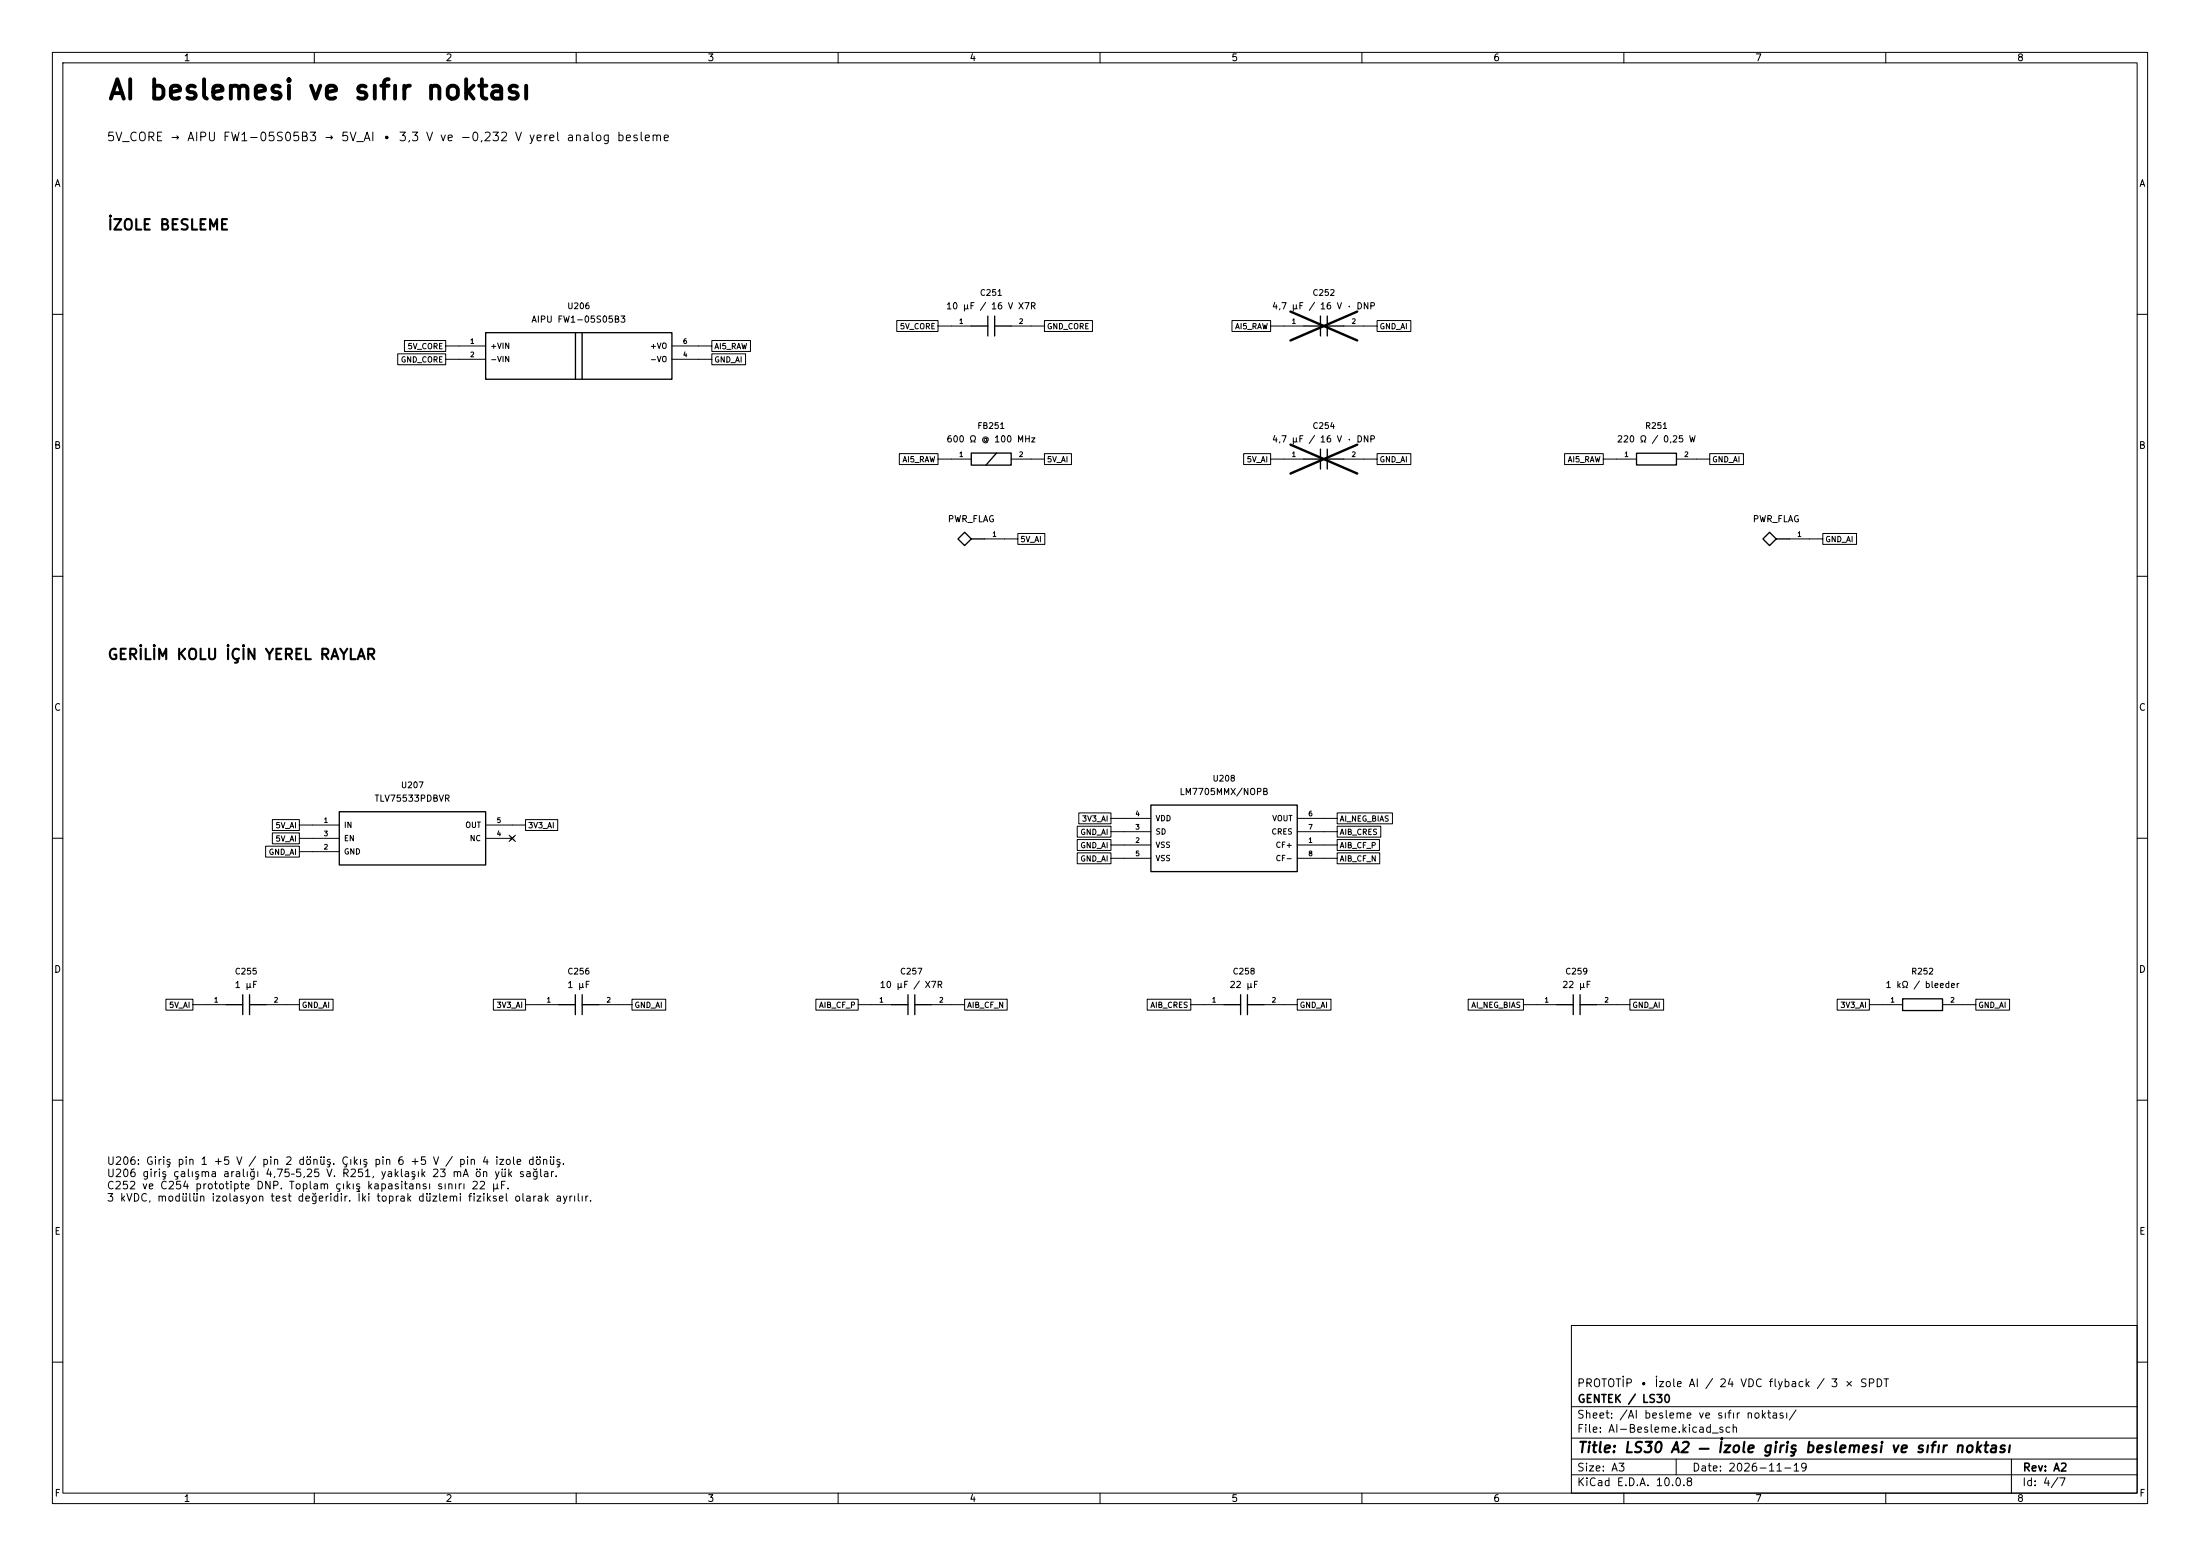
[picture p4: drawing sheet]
(kicad_sch (version 20250114) (generator "eeschema") (paper "A3")
(title_block (title "LS30 A2 — İzole giriş beslemesi ve sıfır noktası") (date "2026-11-19") (rev "A2") (company "GENTEK / LS30")
(comment 1 "PROTOTİP • İzole AI / 24 VDC flyback / 3 × SPDT"))
(lib_symbols
(symbol "LS30_A2:AIPU_FW1_05S05B3" (pin_names (offset 0.8))
(in_bom yes) (on_board yes)
(property "Reference" "U" (at 0 11.43 0) (effects (font (size 1.12 1.12))))
(property "Value" "AIPU_FW1_05S05B3" (at 0 8.89 0) (effects (font (size 1.12 1.12))))
(property "Footprint" "LS30_A2:FW1_SIP-4_19.5x6mm_P2.54mm" (at 0 0 0) (effects (font (size 1.12 1.12)) (hide yes)))
(property "Datasheet" "https://xonstorage.z8.web.core.windows.net/pdf/aipu_fw105s05b3_Lcs01_link.pdf" (at 0 0 0) (effects (font (size 1.12 1.12)) (hide yes)))
(symbol "AIPU_FW1_05S05B3_0_1" (rectangle (start -17.78 6.35) (end 17.78 -2.54) (stroke (width 0.254) (type default)) (fill (type background)))(polyline (pts (xy -0.635 6.35) (xy -0.635 -2.54)) (stroke (width 0.254) (type default)) (fill (type none)))(polyline (pts (xy 0.635 6.35) (xy 0.635 -2.54)) (stroke (width 0.254) (type default)) (fill (type none))))
(symbol "AIPU_FW1_05S05B3_1_1" (pin power_in line (at -22.86 3.81 0) (length 5.08) (name "+VIN" (effects (font (size 1.04 1.04)))) (number "1" (effects (font (size 0.91 0.91)))))
(pin power_in line (at -22.86 1.27 0) (length 5.08) (name "-VIN" (effects (font (size 1.04 1.04)))) (number "2" (effects (font (size 0.91 0.91)))))
(pin power_out line (at 22.86 3.81 180) (length 5.08) (name "+VO" (effects (font (size 1.04 1.04)))) (number "6" (effects (font (size 0.91 0.91)))))
(pin power_in line (at 22.86 1.27 180) (length 5.08) (name "-VO" (effects (font (size 1.04 1.04)))) (number "4" (effects (font (size 0.91 0.91)))))))
(symbol "LS30_A2:C" (pin_names (offset 0.8) (hide yes))
(in_bom yes) (on_board yes)
(property "Reference" "C" (at 0 6.35 0) (effects (font (size 1.12 1.12))))
(property "Value" "C" (at 0 3.81 0) (effects (font (size 1.12 1.12))))
(property "Footprint" "Capacitor_SMD:C_0603_1608Metric" (at 0 0 0) (effects (font (size 1.12 1.12)) (hide yes)))
(property "Datasheet" "" (at 0 0 0) (effects (font (size 1.12 1.12)) (hide yes)))
(symbol "C_0_1" (polyline (pts (xy -3.81 0) (xy -0.65 0)) (stroke (width 0.254) (type default)) (fill (type none)))(polyline (pts (xy 0.65 0) (xy 3.81 0)) (stroke (width 0.254) (type default)) (fill (type none)))(polyline (pts (xy -0.65 -1.9) (xy -0.65 1.9)) (stroke (width 0.254) (type default)) (fill (type none)))(polyline (pts (xy 0.65 -1.9) (xy 0.65 1.9)) (stroke (width 0.254) (type default)) (fill (type none))))
(symbol "C_1_1" (pin passive line (at -7.62 0 0) (length 3.81) (name "~" (effects (font (size 1.04 1.04)))) (number "1" (effects (font (size 0.91 0.91)))))
(pin passive line (at 7.62 0 180) (length 3.81) (name "~" (effects (font (size 1.04 1.04)))) (number "2" (effects (font (size 0.91 0.91)))))))
(symbol "LS30_A2:FB" (pin_names (offset 0.8) (hide yes))
(in_bom yes) (on_board yes)
(property "Reference" "FB" (at 0 6.35 0) (effects (font (size 1.12 1.12))))
(property "Value" "FB" (at 0 3.81 0) (effects (font (size 1.12 1.12))))
(property "Footprint" "Inductor_SMD:L_0805_2012Metric" (at 0 0 0) (effects (font (size 1.12 1.12)) (hide yes)))
(property "Datasheet" "" (at 0 0 0) (effects (font (size 1.12 1.12)) (hide yes)))
(symbol "FB_0_1" (rectangle (start -3.81 1.15) (end 3.81 -1.15) (stroke (width 0.254) (type default)) (fill (type none)))(polyline (pts (xy -1 -1.15) (xy 1 1.15)) (stroke (width 0.254) (type default)) (fill (type none))))
(symbol "FB_1_1" (pin passive line (at -7.62 0 0) (length 3.81) (name "~" (effects (font (size 1.04 1.04)))) (number "1" (effects (font (size 0.91 0.91)))))
(pin passive line (at 7.62 0 180) (length 3.81) (name "~" (effects (font (size 1.04 1.04)))) (number "2" (effects (font (size 0.91 0.91)))))))
(symbol "LS30_A2:PWR_FLAG" (pin_names (offset 0.8) (hide yes))
(in_bom no) (on_board no)
(property "Reference" "#FLG" (at 0 6.35 0) (effects (font (size 1.12 1.12))))
(property "Value" "PWR_FLAG" (at 0 3.81 0) (effects (font (size 1.12 1.12))))
(property "Footprint" "" (at 0 0 0) (effects (font (size 1.12 1.12)) (hide yes)))
(property "Datasheet" "" (at 0 0 0) (effects (font (size 1.12 1.12)) (hide yes)))
(symbol "PWR_FLAG_0_1" (polyline (pts (xy 2.54 0) (xy 0 0) (xy -1.27 1.27) (xy -2.54 0) (xy -1.27 -1.27) (xy 0 0)) (stroke (width 0.254) (type default)) (fill (type none))))
(symbol "PWR_FLAG_1_1" (pin power_out line (at 6.35 0 180) (length 3.81) (name "~" (effects (font (size 1.04 1.04)))) (number "1" (effects (font (size 0.91 0.91)))))))
(symbol "LS30_A2:R" (pin_names (offset 0.8) (hide yes))
(in_bom yes) (on_board yes)
(property "Reference" "R" (at 0 6.35 0) (effects (font (size 1.12 1.12))))
(property "Value" "R" (at 0 3.81 0) (effects (font (size 1.12 1.12))))
(property "Footprint" "Resistor_SMD:R_0603_1608Metric" (at 0 0 0) (effects (font (size 1.12 1.12)) (hide yes)))
(property "Datasheet" "" (at 0 0 0) (effects (font (size 1.12 1.12)) (hide yes)))
(symbol "R_0_1" (rectangle (start -3.81 1.12) (end 3.81 -1.12) (stroke (width 0.254) (type default)) (fill (type none))))
(symbol "R_1_1" (pin passive line (at -7.62 0 0) (length 3.81) (name "~" (effects (font (size 1.04 1.04)))) (number "1" (effects (font (size 0.91 0.91)))))
(pin passive line (at 7.62 0 180) (length 3.81) (name "~" (effects (font (size 1.04 1.04)))) (number "2" (effects (font (size 0.91 0.91)))))))
(symbol "LS30_A2:TLV75533" (pin_names (offset 0.8))
(in_bom yes) (on_board yes)
(property "Reference" "U" (at 0 10.16 0) (effects (font (size 1.12 1.12))))
(property "Value" "TLV75533" (at 0 7.62 0) (effects (font (size 1.12 1.12))))
(property "Footprint" "Package_TO_SOT_SMD:SOT-23-5" (at 0 0 0) (effects (font (size 1.12 1.12)) (hide yes)))
(property "Datasheet" "https://www.ti.com/lit/ds/symlink/tlv755p.pdf" (at 0 0 0) (effects (font (size 1.12 1.12)) (hide yes)))
(symbol "TLV75533_0_1" (rectangle (start -13.97 5.08) (end 13.97 -5.08) (stroke (width 0.254) (type default)) (fill (type background))))
(symbol "TLV75533_1_1" (pin power_in line (at -19.05 2.54 0) (length 5.08) (name "IN" (effects (font (size 1.04 1.04)))) (number "1" (effects (font (size 0.91 0.91)))))
(pin input line (at -19.05 0 0) (length 5.08) (name "EN" (effects (font (size 1.04 1.04)))) (number "3" (effects (font (size 0.91 0.91)))))
(pin power_in line (at -19.05 -2.54 0) (length 5.08) (name "GND" (effects (font (size 1.04 1.04)))) (number "2" (effects (font (size 0.91 0.91)))))
(pin power_out line (at 19.05 2.54 180) (length 5.08) (name "OUT" (effects (font (size 1.04 1.04)))) (number "5" (effects (font (size 0.91 0.91)))))
(pin no_connect line (at 19.05 0 180) (length 5.08) (name "NC" (effects (font (size 1.04 1.04)))) (number "4" (effects (font (size 0.91 0.91)))))))
(symbol "LS30_A2:LM7705" (pin_names (offset 0.8))
(in_bom yes) (on_board yes)
(property "Reference" "U" (at 0 11.43 0) (effects (font (size 1.12 1.12))))
(property "Value" "LM7705" (at 0 8.89 0) (effects (font (size 1.12 1.12))))
(property "Footprint" "Package_SO:VSSOP-8_3x3mm_P0.65mm" (at 0 0 0) (effects (font (size 1.12 1.12)) (hide yes)))
(property "Datasheet" "https://www.ti.com/lit/ds/symlink/lm7705.pdf" (at 0 0 0) (effects (font (size 1.12 1.12)) (hide yes)))
(symbol "LM7705_0_1" (rectangle (start -13.97 6.35) (end 13.97 -6.35) (stroke (width 0.254) (type default)) (fill (type background))))
(symbol "LM7705_1_1" (pin power_in line (at -19.05 3.81 0) (length 5.08) (name "VDD" (effects (font (size 1.04 1.04)))) (number "4" (effects (font (size 0.91 0.91)))))
(pin input line (at -19.05 1.27 0) (length 5.08) (name "SD" (effects (font (size 1.04 1.04)))) (number "3" (effects (font (size 0.91 0.91)))))
(pin power_in line (at -19.05 -1.27 0) (length 5.08) (name "VSS" (effects (font (size 1.04 1.04)))) (number "2" (effects (font (size 0.91 0.91)))))
(pin power_in line (at -19.05 -3.81 0) (length 5.08) (name "VSS" (effects (font (size 1.04 1.04)))) (number "5" (effects (font (size 0.91 0.91)))))
(pin power_out line (at 19.05 3.81 180) (length 5.08) (name "VOUT" (effects (font (size 1.04 1.04)))) (number "6" (effects (font (size 0.91 0.91)))))
(pin passive line (at 19.05 1.27 180) (length 5.08) (name "CRES" (effects (font (size 1.04 1.04)))) (number "7" (effects (font (size 0.91 0.91)))))
(pin passive line (at 19.05 -1.27 180) (length 5.08) (name "CF+" (effects (font (size 1.04 1.04)))) (number "1" (effects (font (size 0.91 0.91)))))
(pin passive line (at 19.05 -3.81 180) (length 5.08) (name "CF-" (effects (font (size 1.04 1.04)))) (number "8" (effects (font (size 0.91 0.91))))))))
(text "AI beslemesi ve sıfır noktası" (at 20.32 15.24 0) (effects (font (size 3.7 3.7) (bold yes)) (justify left top)))
(text "5V_CORE → AIPU FW1-05S05B3 → 5V_AI • 3,3 V ve −0,232 V yerel analog besleme" (at 20.32 25.4 0) (effects (font (size 1.65 1.65)) (justify left top)))
(text "İZOLE BESLEME" (at 20.32 42 0) (effects (font (size 2 2) (bold yes)) (justify left top)))
(wire (pts (xy 87.63 66.04) (xy 85.09 66.04)) (stroke (width 0) (type default)))
(global_label "5V_CORE" (shape passive) (at 85.09 66.04 0) (effects (font (size 1.04 1.04)) (justify right)))
(wire (pts (xy 87.63 68.58) (xy 85.09 68.58)) (stroke (width 0) (type default)))
(global_label "GND_CORE" (shape passive) (at 85.09 68.58 0) (effects (font (size 1.04 1.04)) (justify right)))
(wire (pts (xy 133.35 66.04) (xy 135.89 66.04)) (stroke (width 0) (type default)))
(global_label "AI5_RAW" (shape passive) (at 135.89 66.04 180) (effects (font (size 1.04 1.04)) (justify left)))
(wire (pts (xy 133.35 68.58) (xy 135.89 68.58)) (stroke (width 0) (type default)))
(global_label "GND_AI" (shape passive) (at 135.89 68.58 180) (effects (font (size 1.04 1.04)) (justify left)))
(symbol (lib_id "LS30_A2:AIPU_FW1_05S05B3") (at 110.49 69.85 0) (unit 1)
(in_bom yes) (on_board yes) (dnp no)
(property "Reference" "U206" (at 110.49 58.42 0) (effects (font (size 1.12 1.12))))
(property "Value" "AIPU FW1-05S05B3" (at 110.49 60.96 0) (effects (font (size 1.2 1.2))))
(property "Footprint" "LS30_A2:FW1_SIP-4_19.5x6mm_P2.54mm" (at 110.49 69.85 0) (effects (font (size 1.12 1.12)) (hide yes)))
(property "Datasheet" "https://xonstorage.z8.web.core.windows.net/pdf/aipu_fw105s05b3_Lcs01_link.pdf" (at 110.49 69.85 0) (effects (font (size 1.12 1.12)) (hide yes)))
(property "LCSC" "C427960" (at 110.49 69.85 0) (effects (font (size 1.12 1.12)) (hide yes)))
(pin "2")
(pin "1")
(pin "6")
(pin "4"))
(wire (pts (xy 181.61 62.23) (xy 179.07 62.23)) (stroke (width 0) (type default)))
(global_label "5V_CORE" (shape passive) (at 179.07 62.23 0) (effects (font (size 1.04 1.04)) (justify right)))
(wire (pts (xy 196.85 62.23) (xy 199.39 62.23)) (stroke (width 0) (type default)))
(global_label "GND_CORE" (shape passive) (at 199.39 62.23 180) (effects (font (size 1.04 1.04)) (justify left)))
(symbol (lib_id "LS30_A2:C") (at 189.23 62.23 0) (unit 1)
(in_bom yes) (on_board yes) (dnp no)
(property "Reference" "C251" (at 189.23 55.88 0) (effects (font (size 1.12 1.12))))
(property "Value" "10 µF / 16 V X7R" (at 189.23 58.42 0) (effects (font (size 1.2 1.2))))
(property "Footprint" "Capacitor_SMD:C_1206_3216Metric" (at 189.23 62.23 0) (effects (font (size 1.12 1.12)) (hide yes)))
(property "Datasheet" "" (at 189.23 62.23 0) (effects (font (size 1.12 1.12)) (hide yes)))
(pin "1")
(pin "2"))
(wire (pts (xy 245.11 62.23) (xy 242.57 62.23)) (stroke (width 0) (type default)))
(global_label "AI5_RAW" (shape passive) (at 242.57 62.23 0) (effects (font (size 1.04 1.04)) (justify right)))
(wire (pts (xy 260.35 62.23) (xy 262.89 62.23)) (stroke (width 0) (type default)))
(global_label "GND_AI" (shape passive) (at 262.89 62.23 180) (effects (font (size 1.04 1.04)) (justify left)))
(symbol (lib_id "LS30_A2:C") (at 252.73 62.23 0) (unit 1)
(in_bom yes) (on_board yes) (dnp yes)
(property "Reference" "C252" (at 252.73 55.88 0) (effects (font (size 1.12 1.12))))
(property "Value" "4,7 µF / 16 V · DNP" (at 252.73 58.42 0) (effects (font (size 1.2 1.2))))
(property "Footprint" "Capacitor_SMD:C_1206_3216Metric" (at 252.73 62.23 0) (effects (font (size 1.12 1.12)) (hide yes)))
(property "Datasheet" "" (at 252.73 62.23 0) (effects (font (size 1.12 1.12)) (hide yes)))
(pin "1")
(pin "2"))
(wire (pts (xy 181.61 87.63) (xy 179.07 87.63)) (stroke (width 0) (type default)))
(global_label "AI5_RAW" (shape passive) (at 179.07 87.63 0) (effects (font (size 1.04 1.04)) (justify right)))
(wire (pts (xy 196.85 87.63) (xy 199.39 87.63)) (stroke (width 0) (type default)))
(global_label "5V_AI" (shape passive) (at 199.39 87.63 180) (effects (font (size 1.04 1.04)) (justify left)))
(symbol (lib_id "LS30_A2:FB") (at 189.23 87.63 0) (unit 1)
(in_bom yes) (on_board yes) (dnp no)
(property "Reference" "FB251" (at 189.23 81.28 0) (effects (font (size 1.12 1.12))))
(property "Value" "600 Ω @ 100 MHz" (at 189.23 83.82 0) (effects (font (size 1.2 1.2))))
(property "Footprint" "Inductor_SMD:L_0805_2012Metric" (at 189.23 87.63 0) (effects (font (size 1.12 1.12)) (hide yes)))
(property "Datasheet" "" (at 189.23 87.63 0) (effects (font (size 1.12 1.12)) (hide yes)))
(pin "1")
(pin "2"))
(wire (pts (xy 191.77 102.87) (xy 194.31 102.87)) (stroke (width 0) (type default)))
(global_label "5V_AI" (shape passive) (at 194.31 102.87 180) (effects (font (size 1.04 1.04)) (justify left)))
(symbol (lib_id "LS30_A2:PWR_FLAG") (at 185.42 102.87 0) (unit 1)
(in_bom no) (on_board no) (dnp no)
(property "Reference" "#FLG251" (at 185.42 96.52 0) (effects (font (size 1.12 1.12)) (hide yes)))
(property "Value" "PWR_FLAG" (at 185.42 99.06 0) (effects (font (size 1.2 1.2))))
(property "Footprint" "" (at 185.42 102.87 0) (effects (font (size 1.12 1.12)) (hide yes)))
(property "Datasheet" "" (at 185.42 102.87 0) (effects (font (size 1.12 1.12)) (hide yes)))
(pin "1"))
(wire (pts (xy 245.11 87.63) (xy 242.57 87.63)) (stroke (width 0) (type default)))
(global_label "5V_AI" (shape passive) (at 242.57 87.63 0) (effects (font (size 1.04 1.04)) (justify right)))
(wire (pts (xy 260.35 87.63) (xy 262.89 87.63)) (stroke (width 0) (type default)))
(global_label "GND_AI" (shape passive) (at 262.89 87.63 180) (effects (font (size 1.04 1.04)) (justify left)))
(symbol (lib_id "LS30_A2:C") (at 252.73 87.63 0) (unit 1)
(in_bom yes) (on_board yes) (dnp yes)
(property "Reference" "C254" (at 252.73 81.28 0) (effects (font (size 1.12 1.12))))
(property "Value" "4,7 µF / 16 V · DNP" (at 252.73 83.82 0) (effects (font (size 1.2 1.2))))
(property "Footprint" "Capacitor_SMD:C_0805_2012Metric" (at 252.73 87.63 0) (effects (font (size 1.12 1.12)) (hide yes)))
(property "Datasheet" "" (at 252.73 87.63 0) (effects (font (size 1.12 1.12)) (hide yes)))
(pin "1")
(pin "2"))
(wire (pts (xy 308.61 87.63) (xy 306.07 87.63)) (stroke (width 0) (type default)))
(global_label "AI5_RAW" (shape passive) (at 306.07 87.63 0) (effects (font (size 1.04 1.04)) (justify right)))
(wire (pts (xy 323.85 87.63) (xy 326.39 87.63)) (stroke (width 0) (type default)))
(global_label "GND_AI" (shape passive) (at 326.39 87.63 180) (effects (font (size 1.04 1.04)) (justify left)))
(symbol (lib_id "LS30_A2:R") (at 316.23 87.63 0) (unit 1)
(in_bom yes) (on_board yes) (dnp no)
(property "Reference" "R251" (at 316.23 81.28 0) (effects (font (size 1.12 1.12))))
(property "Value" "220 Ω / 0,25 W" (at 316.23 83.82 0) (effects (font (size 1.2 1.2))))
(property "Footprint" "Resistor_SMD:R_1206_3216Metric" (at 316.23 87.63 0) (effects (font (size 1.12 1.12)) (hide yes)))
(property "Datasheet" "" (at 316.23 87.63 0) (effects (font (size 1.12 1.12)) (hide yes)))
(pin "1")
(pin "2"))
(wire (pts (xy 345.44 102.87) (xy 347.98 102.87)) (stroke (width 0) (type default)))
(global_label "GND_AI" (shape passive) (at 347.98 102.87 180) (effects (font (size 1.04 1.04)) (justify left)))
(symbol (lib_id "LS30_A2:PWR_FLAG") (at 339.09 102.87 0) (unit 1)
(in_bom no) (on_board no) (dnp no)
(property "Reference" "#FLG250" (at 339.09 96.52 0) (effects (font (size 1.12 1.12)) (hide yes)))
(property "Value" "PWR_FLAG" (at 339.09 99.06 0) (effects (font (size 1.2 1.2))))
(property "Footprint" "" (at 339.09 102.87 0) (effects (font (size 1.12 1.12)) (hide yes)))
(property "Datasheet" "" (at 339.09 102.87 0) (effects (font (size 1.12 1.12)) (hide yes)))
(pin "1"))
(text "GERİLİM KOLU İÇİN YEREL RAYLAR" (at 20.32 124 0) (effects (font (size 2 2) (bold yes)) (justify left top)))
(wire (pts (xy 59.69 157.48) (xy 57.15 157.48)) (stroke (width 0) (type default)))
(global_label "5V_AI" (shape passive) (at 57.15 157.48 0) (effects (font (size 1.04 1.04)) (justify right)))
(wire (pts (xy 59.69 160.02) (xy 57.15 160.02)) (stroke (width 0) (type default)))
(global_label "5V_AI" (shape passive) (at 57.15 160.02 0) (effects (font (size 1.04 1.04)) (justify right)))
(wire (pts (xy 59.69 162.56) (xy 57.15 162.56)) (stroke (width 0) (type default)))
(global_label "GND_AI" (shape passive) (at 57.15 162.56 0) (effects (font (size 1.04 1.04)) (justify right)))
(wire (pts (xy 97.79 157.48) (xy 100.33 157.48)) (stroke (width 0) (type default)))
(global_label "3V3_AI" (shape passive) (at 100.33 157.48 180) (effects (font (size 1.04 1.04)) (justify left)))
(no_connect (at 97.79 160.02))
(symbol (lib_id "LS30_A2:TLV75533") (at 78.74 160.02 0) (unit 1)
(in_bom yes) (on_board yes) (dnp no)
(property "Reference" "U207" (at 78.74 149.86 0) (effects (font (size 1.12 1.12))))
(property "Value" "TLV75533PDBVR" (at 78.74 152.4 0) (effects (font (size 1.2 1.2))))
(property "Footprint" "Package_TO_SOT_SMD:SOT-23-5" (at 78.74 160.02 0) (effects (font (size 1.12 1.12)) (hide yes)))
(property "Datasheet" "https://www.ti.com/lit/ds/symlink/tlv755p.pdf" (at 78.74 160.02 0) (effects (font (size 1.12 1.12)) (hide yes)))
(pin "1")
(pin "3")
(pin "2")
(pin "5")
(pin "4"))
(wire (pts (xy 214.63 156.21) (xy 212.09 156.21)) (stroke (width 0) (type default)))
(global_label "3V3_AI" (shape passive) (at 212.09 156.21 0) (effects (font (size 1.04 1.04)) (justify right)))
(wire (pts (xy 214.63 158.75) (xy 212.09 158.75)) (stroke (width 0) (type default)))
(global_label "GND_AI" (shape passive) (at 212.09 158.75 0) (effects (font (size 1.04 1.04)) (justify right)))
(wire (pts (xy 214.63 161.29) (xy 212.09 161.29)) (stroke (width 0) (type default)))
(global_label "GND_AI" (shape passive) (at 212.09 161.29 0) (effects (font (size 1.04 1.04)) (justify right)))
(wire (pts (xy 214.63 163.83) (xy 212.09 163.83)) (stroke (width 0) (type default)))
(global_label "GND_AI" (shape passive) (at 212.09 163.83 0) (effects (font (size 1.04 1.04)) (justify right)))
(wire (pts (xy 252.73 156.21) (xy 255.27 156.21)) (stroke (width 0) (type default)))
(global_label "AI_NEG_BIAS" (shape passive) (at 255.27 156.21 180) (effects (font (size 1.04 1.04)) (justify left)))
(wire (pts (xy 252.73 158.75) (xy 255.27 158.75)) (stroke (width 0) (type default)))
(global_label "AIB_CRES" (shape passive) (at 255.27 158.75 180) (effects (font (size 1.04 1.04)) (justify left)))
(wire (pts (xy 252.73 161.29) (xy 255.27 161.29)) (stroke (width 0) (type default)))
(global_label "AIB_CF_P" (shape passive) (at 255.27 161.29 180) (effects (font (size 1.04 1.04)) (justify left)))
(wire (pts (xy 252.73 163.83) (xy 255.27 163.83)) (stroke (width 0) (type default)))
(global_label "AIB_CF_N" (shape passive) (at 255.27 163.83 180) (effects (font (size 1.04 1.04)) (justify left)))
(symbol (lib_id "LS30_A2:LM7705") (at 233.68 160.02 0) (unit 1)
(in_bom yes) (on_board yes) (dnp no)
(property "Reference" "U208" (at 233.68 148.59 0) (effects (font (size 1.12 1.12))))
(property "Value" "LM7705MMX/NOPB" (at 233.68 151.13 0) (effects (font (size 1.2 1.2))))
(property "Footprint" "Package_SO:VSSOP-8_3x3mm_P0.65mm" (at 233.68 160.02 0) (effects (font (size 1.12 1.12)) (hide yes)))
(property "Datasheet" "https://www.ti.com/lit/ds/symlink/lm7705.pdf" (at 233.68 160.02 0) (effects (font (size 1.12 1.12)) (hide yes)))
(pin "4")
(pin "3")
(pin "2")
(pin "5")
(pin "6")
(pin "7")
(pin "1")
(pin "8"))
(wire (pts (xy 39.37 191.77) (xy 36.83 191.77)) (stroke (width 0) (type default)))
(global_label "5V_AI" (shape passive) (at 36.83 191.77 0) (effects (font (size 1.04 1.04)) (justify right)))
(wire (pts (xy 54.61 191.77) (xy 57.15 191.77)) (stroke (width 0) (type default)))
(global_label "GND_AI" (shape passive) (at 57.15 191.77 180) (effects (font (size 1.04 1.04)) (justify left)))
(symbol (lib_id "LS30_A2:C") (at 46.99 191.77 0) (unit 1)
(in_bom yes) (on_board yes) (dnp no)
(property "Reference" "C255" (at 46.99 185.42 0) (effects (font (size 1.12 1.12))))
(property "Value" "1 µF" (at 46.99 187.96 0) (effects (font (size 1.2 1.2))))
(property "Footprint" "Capacitor_SMD:C_0603_1608Metric" (at 46.99 191.77 0) (effects (font (size 1.12 1.12)) (hide yes)))
(property "Datasheet" "" (at 46.99 191.77 0) (effects (font (size 1.12 1.12)) (hide yes)))
(pin "1")
(pin "2"))
(wire (pts (xy 102.87 191.77) (xy 100.33 191.77)) (stroke (width 0) (type default)))
(global_label "3V3_AI" (shape passive) (at 100.33 191.77 0) (effects (font (size 1.04 1.04)) (justify right)))
(wire (pts (xy 118.11 191.77) (xy 120.65 191.77)) (stroke (width 0) (type default)))
(global_label "GND_AI" (shape passive) (at 120.65 191.77 180) (effects (font (size 1.04 1.04)) (justify left)))
(symbol (lib_id "LS30_A2:C") (at 110.49 191.77 0) (unit 1)
(in_bom yes) (on_board yes) (dnp no)
(property "Reference" "C256" (at 110.49 185.42 0) (effects (font (size 1.12 1.12))))
(property "Value" "1 µF" (at 110.49 187.96 0) (effects (font (size 1.2 1.2))))
(property "Footprint" "Capacitor_SMD:C_0603_1608Metric" (at 110.49 191.77 0) (effects (font (size 1.12 1.12)) (hide yes)))
(property "Datasheet" "" (at 110.49 191.77 0) (effects (font (size 1.12 1.12)) (hide yes)))
(pin "1")
(pin "2"))
(wire (pts (xy 166.37 191.77) (xy 163.83 191.77)) (stroke (width 0) (type default)))
(global_label "AIB_CF_P" (shape passive) (at 163.83 191.77 0) (effects (font (size 1.04 1.04)) (justify right)))
(wire (pts (xy 181.61 191.77) (xy 184.15 191.77)) (stroke (width 0) (type default)))
(global_label "AIB_CF_N" (shape passive) (at 184.15 191.77 180) (effects (font (size 1.04 1.04)) (justify left)))
(symbol (lib_id "LS30_A2:C") (at 173.99 191.77 0) (unit 1)
(in_bom yes) (on_board yes) (dnp no)
(property "Reference" "C257" (at 173.99 185.42 0) (effects (font (size 1.12 1.12))))
(property "Value" "10 µF / X7R" (at 173.99 187.96 0) (effects (font (size 1.2 1.2))))
(property "Footprint" "Capacitor_SMD:C_1206_3216Metric" (at 173.99 191.77 0) (effects (font (size 1.12 1.12)) (hide yes)))
(property "Datasheet" "" (at 173.99 191.77 0) (effects (font (size 1.12 1.12)) (hide yes)))
(pin "1")
(pin "2"))
(wire (pts (xy 229.87 191.77) (xy 227.33 191.77)) (stroke (width 0) (type default)))
(global_label "AIB_CRES" (shape passive) (at 227.33 191.77 0) (effects (font (size 1.04 1.04)) (justify right)))
(wire (pts (xy 245.11 191.77) (xy 247.65 191.77)) (stroke (width 0) (type default)))
(global_label "GND_AI" (shape passive) (at 247.65 191.77 180) (effects (font (size 1.04 1.04)) (justify left)))
(symbol (lib_id "LS30_A2:C") (at 237.49 191.77 0) (unit 1)
(in_bom yes) (on_board yes) (dnp no)
(property "Reference" "C258" (at 237.49 185.42 0) (effects (font (size 1.12 1.12))))
(property "Value" "22 µF" (at 237.49 187.96 0) (effects (font (size 1.2 1.2))))
(property "Footprint" "Capacitor_SMD:C_1206_3216Metric" (at 237.49 191.77 0) (effects (font (size 1.12 1.12)) (hide yes)))
(property "Datasheet" "" (at 237.49 191.77 0) (effects (font (size 1.12 1.12)) (hide yes)))
(pin "1")
(pin "2"))
(wire (pts (xy 293.37 191.77) (xy 290.83 191.77)) (stroke (width 0) (type default)))
(global_label "AI_NEG_BIAS" (shape passive) (at 290.83 191.77 0) (effects (font (size 1.04 1.04)) (justify right)))
(wire (pts (xy 308.61 191.77) (xy 311.15 191.77)) (stroke (width 0) (type default)))
(global_label "GND_AI" (shape passive) (at 311.15 191.77 180) (effects (font (size 1.04 1.04)) (justify left)))
(symbol (lib_id "LS30_A2:C") (at 300.99 191.77 0) (unit 1)
(in_bom yes) (on_board yes) (dnp no)
(property "Reference" "C259" (at 300.99 185.42 0) (effects (font (size 1.12 1.12))))
(property "Value" "22 µF" (at 300.99 187.96 0) (effects (font (size 1.2 1.2))))
(property "Footprint" "Capacitor_SMD:C_1206_3216Metric" (at 300.99 191.77 0) (effects (font (size 1.12 1.12)) (hide yes)))
(property "Datasheet" "" (at 300.99 191.77 0) (effects (font (size 1.12 1.12)) (hide yes)))
(pin "1")
(pin "2"))
(wire (pts (xy 359.41 191.77) (xy 356.87 191.77)) (stroke (width 0) (type default)))
(global_label "3V3_AI" (shape passive) (at 356.87 191.77 0) (effects (font (size 1.04 1.04)) (justify right)))
(wire (pts (xy 374.65 191.77) (xy 377.19 191.77)) (stroke (width 0) (type default)))
(global_label "GND_AI" (shape passive) (at 377.19 191.77 180) (effects (font (size 1.04 1.04)) (justify left)))
(symbol (lib_id "LS30_A2:R") (at 367.03 191.77 0) (unit 1)
(in_bom yes) (on_board yes) (dnp no)
(property "Reference" "R252" (at 367.03 185.42 0) (effects (font (size 1.12 1.12))))
(property "Value" "1 kΩ / bleeder" (at 367.03 187.96 0) (effects (font (size 1.2 1.2))))
(property "Footprint" "Resistor_SMD:R_0603_1608Metric" (at 367.03 191.77 0) (effects (font (size 1.12 1.12)) (hide yes)))
(property "Datasheet" "" (at 367.03 191.77 0) (effects (font (size 1.12 1.12)) (hide yes)))
(pin "1")
(pin "2"))
(text "U206: Giriş pin 1 +5 V / pin 2 dönüş. Çıkış pin 6 +5 V / pin 4 izole dönüş.\nU206 giriş çalışma aralığı 4,75–5,25 V. R251, yaklaşık 23 mA ön yük sağlar.\nC252 ve C254 prototipte DNP. Toplam çıkış kapasitansı sınırı 22 µF.\n3 kVDC, modülün izolasyon test değeridir. İki toprak düzlemi fiziksel olarak ayrılır." (at 20.32 221 0) (effects (font (size 1.45 1.45)) (justify left top))))
